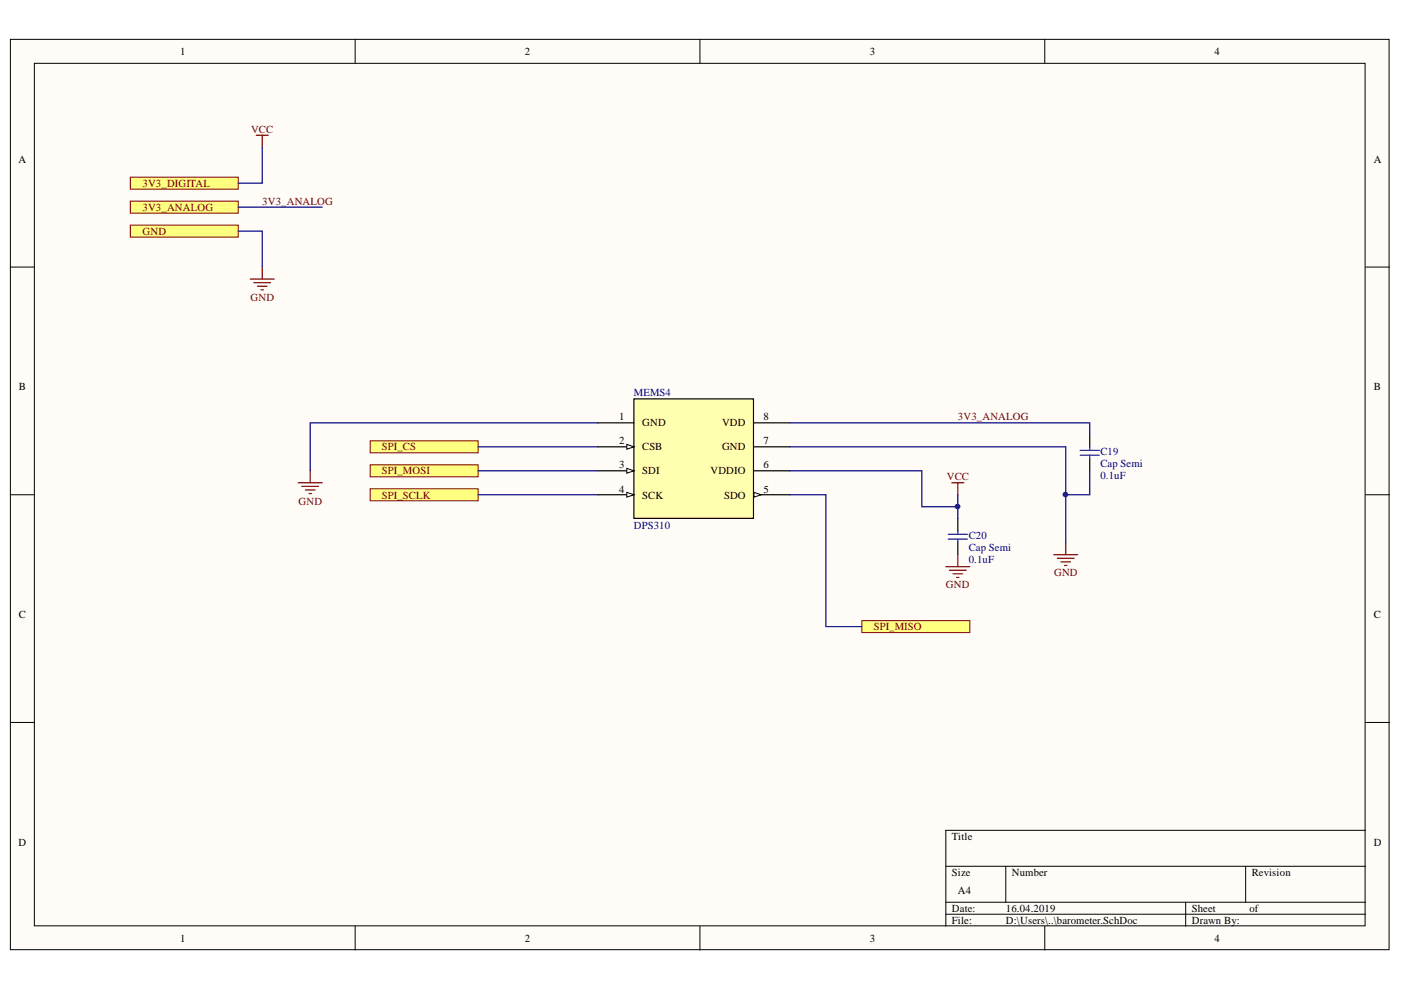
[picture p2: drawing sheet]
<svg xmlns="http://www.w3.org/2000/svg" width="297mm" height="210mm" viewBox="0 0 297 210" stroke-linecap="round" stroke-linejoin="round" font-family="sans-serif">
<g fill="#fffcf8" stroke="#000" stroke-width=".21">
<path d="M2.2 8.3h292.3v193.1h-292.3z"/>
<path d="M7.3 13.4h282.1v182.9h-282.1z"/>
</g>
<g fill="none" stroke="#000" stroke-width=".21">
<path d="M75.3 8.3v5.1M148.4 8.3v5.1M221.5 8.3v5.1M2.2 56.6h5.1M289.5 56.6h5.1M2.2 104.9h5.1M289.5 104.9h5.1M2.2 153.2h5.1M289.5 153.2h5.1M289.5 176h-89v20.4M75.3 196.4v5.1M148.4 196.4v5.1"/>
<path d="M200.5 183.7h89M200.5 191.3h89M200.5 193.8h89M213.2 183.7v7.6M221.5 196.4v5.1M251.4 191.3v5.1M264.1 183.7v7.6"/>
</g>
<path d="M134.4 84.6h25.3v25.3h-25.3z" fill="#ffffb0" stroke="#000" stroke-width=".26"/>
<path d="M126.8 89.7h7.6M126.8 94.7h7.6" fill="none" stroke="#000" stroke-width=".26"/>
<path d="M132.9 94.2l1.5 .5-1.5 .5z" fill="#fffcf8"/>
<path d="M132.9 94.2l1.5 .5-1.5 .5z" fill="none" stroke="#000" stroke-width=".21"/>
<path d="M126.8 99.8h7.6" fill="none" stroke="#000" stroke-width=".26"/>
<path d="M132.9 99.3l1.5 .5-1.5 .5z" fill="#fffcf8"/>
<path d="M132.9 99.3l1.5 .5-1.5 .5z" fill="none" stroke="#000" stroke-width=".21"/>
<path d="M126.8 104.9h7.6" fill="none" stroke="#000" stroke-width=".26"/>
<path d="M132.9 104.4l1.5 .5-1.5 .5z" fill="#fffcf8"/>
<path d="M132.9 104.4l1.5 .5-1.5 .5z" fill="none" stroke="#000" stroke-width=".21"/>
<path d="M159.8 104.9h7.7" fill="none" stroke="#000" stroke-width=".26"/>
<path d="M159.8 104.4l1.6 .5-1.6 .5z" fill="#fffcf8"/>
<path d="M159.8 104.4l1.6 .5-1.6 .5z" fill="none" stroke="#000" stroke-width=".21"/>
<path d="M159.8 99.8h7.7M159.8 94.7h7.7M159.8 89.7h7.7M231 92.2v2.5M231 97.3v2.5M203.1 110v2.5M203.1 115.1v2.5" fill="none" stroke="#000" stroke-width=".26"/>
<path d="M229 95.5h4.1M229 96.5h4.1M231 94.7v.8M231 96.5v.8M201 113.3h4.1M201 114.3h4.1M203.1 112.5v.8M203.1 114.3v.8" fill="none" stroke="#00f" stroke-width=".26"/>
<g fill="#ffff80" stroke="#800000" stroke-width=".21">
<path d="M27.6 37.6h22.9v2.5h-22.9z" fill-rule="evenodd"/>
<path d="M27.6 42.6h22.9v2.6h-22.9z" fill-rule="evenodd"/>
<path d="M27.6 47.7h22.9v2.6h-22.9z" fill-rule="evenodd"/>
</g>
<g fill="none" stroke="#800000" stroke-width=".26">
<path d="M54.3 28.7h2.6M55.6 28.7v2.5M53.1 59.2h5M53.8 59.9h3.6M55.6 56.6v2.6M54.6 60.7h2M55.3 61.5h.6M201.8 102.4h2.5M203.1 102.4v2.5M203.1 117.6v2.5M223.4 117.6h5.1M224.2 118.4h3.5"/>
<path d="M224.9 119.1h2.1M225.7 119.9h.5M226 115.1v2.5M200.5 120.1h5.1M201.3 120.9h3.6M202.1 121.7h2M202.8 122.4h.5"/>
</g>
<path d="M55.6 31.2v7.6h-5.1M50.5 49h5.1v7.6M50.5 43.9h17.8M167.5 89.7h63.5v2.5M167.5 99.8h27.9v7.6h7.7M167.5 94.7h58.5v20.4M231 99.8v5.1h-5M203.1 104.9v5.1" fill="none" stroke="#000080" stroke-width=".26"/>
<g fill="#000080" stroke="#000080" stroke-width=".21">
<circle cx="225.9" cy="104.8" r=".46"/>
<circle cx="203" cy="107.4" r=".46"/>
</g>
<path d="M182.7 131.6h22.9v2.5h-22.9z" fill-rule="evenodd" fill="#ffff80" stroke="#800000" stroke-width=".21"/>
<path d="M167.5 104.9h7.6v28h7.6" fill="none" stroke="#000080" stroke-width=".26"/>
<g fill="#ffff80" stroke="#800000" stroke-width=".21">
<path d="M78.5 93.5h22.9v2.5h-22.9z" fill-rule="evenodd"/>
<path d="M78.5 98.5h22.9v2.6h-22.9z" fill-rule="evenodd"/>
<path d="M78.5 103.6h22.9v2.6h-22.9z" fill-rule="evenodd"/>
</g>
<path d="M101.4 94.7h25.4M101.4 99.8h25.4M126.8 89.7h-61v10.1M101.4 104.9h25.4" fill="none" stroke="#000080" stroke-width=".26"/>
<path d="M65.8 99.8v2.6M63.2 102.4h5.1M64 103.1h3.5M64.8 103.9h2M65.5 104.6h.5" fill="none" stroke="#800000" stroke-width=".26"/>
<g font-size="2.3">
<text x="38.2" y="11.7">1</text>
<text x="111.3" y="11.7">2</text>
<text x="184.4" y="11.7">3</text>
<text x="257.5" y="11.7">4</text>
<text x="3.9" y="34.5">A</text>
<text x="291.3" y="34.5">A</text>
<text x="4" y="82.8">B</text>
<text x="291.3" y="82.8">B</text>
<text x="131.3" y="89.1">1</text>
<text x="161.9" y="89.1">8</text>
<text x="131.3" y="94.2">2</text>
<text x="136.2" y="90.4">GND</text>
<text x="136.2" y="95.5">CSB</text>
<text x="153.1" y="95.5">GND</text>
<text x="153.1" y="90.4">VDD</text>
<text x="161.9" y="94.2">7</text>
<text x="131.3" y="99.3">3</text>
<text x="136.2" y="100.6">SDI</text>
<text x="150.6" y="100.6">VDDIO</text>
<text x="161.9" y="99.3">6</text>
<text x="131.3" y="104.4">4</text>
<text x="136.2" y="105.7">SCK</text>
<text x="153.5" y="105.7">SDO</text>
<text x="161.9" y="104.4">5</text>
<text x="4" y="131.1">C</text>
<text x="291.3" y="131.1">C</text>
<text x="3.9" y="179.4">D</text>
<text x="201.8" y="178.1">Title</text>
<text x="291.3" y="179.4">D</text>
<text x="201.8" y="185.7">Size</text>
<text x="214.5" y="185.7">Number</text>
<text x="265.4" y="185.7">Revision</text>
<text x="203.1" y="189.5">A4</text>
<text x="201.8" y="193.3">Date:</text>
<text x="201.8" y="195.9">File:</text>
<text x="213.3" y="193.3">16.04.2019</text>
<text x="213.3" y="195.9">D:\Users\..\barometer.SchDoc</text>
<text x="252.7" y="193.3">Sheet</text>
<text x="252.7" y="195.9">Drawn By:</text>
<text x="264.9" y="193.3">of</text>
<text x="38.2" y="199.7">1</text>
<text x="111.3" y="199.7">2</text>
<text x="184.4" y="199.7">3</text>
<text x="257.5" y="199.7">4</text>
</g>
<g font-size="2.3" fill="#800000">
<text x="53.2" y="28.2">VCC</text>
<text x="30.2" y="39.6">3V3_DIGITAL</text>
<text x="30.2" y="44.7">3V3_ANALOG</text>
<text x="55.6" y="43.5">3V3_ANALOG</text>
<text x="30.2" y="49.8">GND</text>
<text x="53.1" y="63.8">GND</text>
<text x="203.1" y="89.1">3V3_ANALOG</text>
<text x="81" y="95.5">SPI_CS</text>
<text x="81" y="100.6">SPI_MOSI</text>
<text x="200.7" y="101.8">VCC</text>
<text x="63.3" y="107">GND</text>
<text x="81" y="105.7">SPI_SCLK</text>
<text x="200.6" y="124.7">GND</text>
<text x="223.5" y="122.2">GND</text>
<text x="185.2" y="133.6">SPI_MISO</text>
</g>
<g font-size="2.3" fill="#000080">
<text x="134.4" y="84.1">MEMS4</text>
<text x="233.3" y="101.6">0.1uF</text>
<text x="233.3" y="96.5">C19</text>
<text x="233.3" y="99">Cap Semi</text>
<text x="134.4" y="112.1">DPS310</text>
<text x="205.4" y="119.4">0.1uF</text>
<text x="205.4" y="114.3">C20</text>
<text x="205.4" y="116.9">Cap Semi</text>
</g>
</svg>
